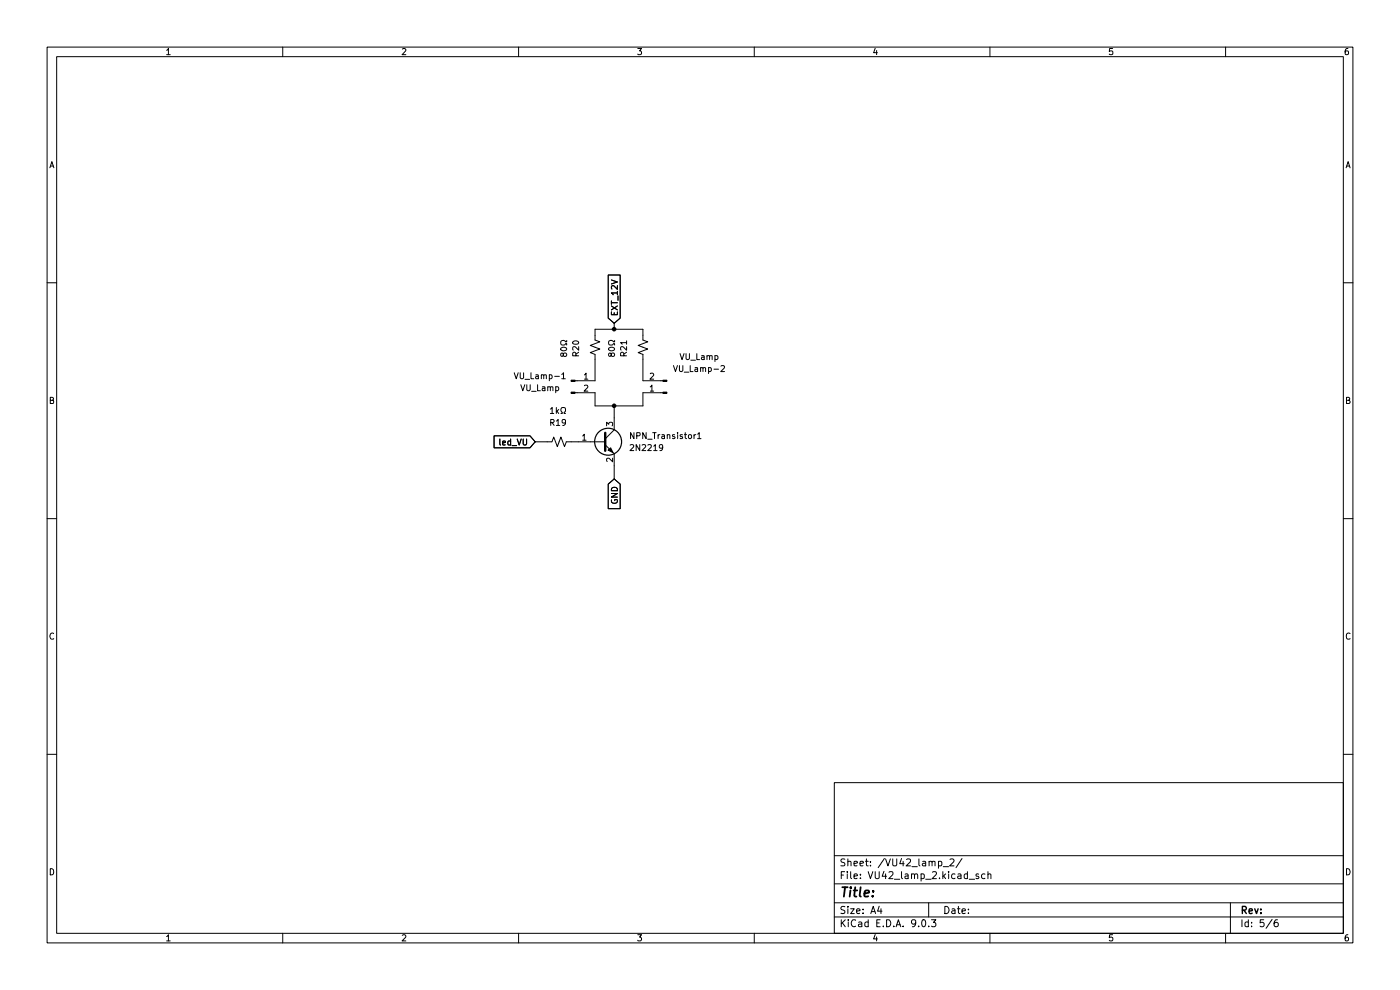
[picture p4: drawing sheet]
(kicad_sch
 (version 20250114)
 (generator "eeschema")
 (generator_version "9.0")
 (paper "A4")
 (lib_symbols
  (symbol "Connector:Conn_01x02_Pin"
   (pin_names
    (offset 1.016) (hide yes)) (exclude_from_sim no) (in_bom yes) (on_board yes)
   (property "Reference" "J" (at 0 2.54 0) (effects (font (size 1.27 1.27))))
   (property "Value" "Conn_01x02_Pin" (at 0 -5.08 0) (effects (font (size 1.27 1.27))))
   (property "Footprint" "" (at 0 0 0) (effects (font (size 1.27 1.27)) (hide yes)))
   (property "Datasheet" "~" (at 0 0 0) (effects (font (size 1.27 1.27)) (hide yes)))
   (property "Description" "Generic connector, single row, 01x02, script generated" (at 0 0 0) (effects (font (size 1.27 1.27)) (hide yes)))
   (property "ki_locked" "" (at 0 0 0) (effects (font (size 1.27 1.27))))
   (symbol "Conn_01x02_Pin_1_1"
    (rectangle (start 0.8636 0.127) (end 0 -0.127) (stroke (width 0.1524) (type default)) (fill (type outline)))
    (rectangle (start 0.8636 -2.413) (end 0 -2.667) (stroke (width 0.1524) (type default)) (fill (type outline)))
    (polyline (pts (xy 1.27 0) (xy 0.8636 0)) (stroke (width 0.1524) (type default)) (fill (type none)))
    (polyline (pts (xy 1.27 -2.54) (xy 0.8636 -2.54)) (stroke (width 0.1524) (type default)) (fill (type none)))
    (pin passive line (at 5.08 0 180) (length 3.81) (name "Pin_1" (effects (font (size 1.27 1.27)))) (number "1" (effects (font (size 1.27 1.27)))))
    (pin passive line (at 5.08 -2.54 180) (length 3.81) (name "Pin_2" (effects (font (size 1.27 1.27)))) (number "2" (effects (font (size 1.27 1.27))))))
   (embedded_fonts no))
  (symbol "Device:R_Small_US"
   (pin_numbers (hide yes))
   (pin_names
    (offset 0.254) (hide yes)) (exclude_from_sim no) (in_bom yes) (on_board yes)
   (property "Reference" "R" (at 0.762 0.508 0) (effects (font (size 1.27 1.27)) (justify left)))
   (property "Value" "R_Small_US" (at 0.762 -1.016 0) (effects (font (size 1.27 1.27)) (justify left)))
   (property "Footprint" "" (at 0 0 0) (effects (font (size 1.27 1.27)) (hide yes)))
   (property "Datasheet" "~" (at 0 0 0) (effects (font (size 1.27 1.27)) (hide yes)))
   (property "Description" "Resistor, small US symbol" (at 0 0 0) (effects (font (size 1.27 1.27)) (hide yes)))
   (symbol "R_Small_US_1_1"
    (polyline (pts (xy 0 1.524) (xy 1.016 1.143) (xy 0 0.762) (xy -1.016 0.381) (xy 0 0)) (stroke (width 0) (type default)) (fill (type none)))
    (polyline (pts (xy 0 0) (xy 1.016 -0.381) (xy 0 -0.762) (xy -1.016 -1.143) (xy 0 -1.524)) (stroke (width 0) (type default)) (fill (type none)))
    (pin passive line (at 0 2.54 270) (length 1.016) (name "~" (effects (font (size 1.27 1.27)))) (number "1" (effects (font (size 1.27 1.27)))))
    (pin passive line (at 0 -2.54 90) (length 1.016) (name "~" (effects (font (size 1.27 1.27)))) (number "2" (effects (font (size 1.27 1.27))))))
   (embedded_fonts no))
  (symbol "Transistor_BJT:2N2219"
   (pin_names
    (offset 0) (hide yes)) (exclude_from_sim no) (in_bom yes) (on_board yes)
   (property "Reference" "NPN_Transistor1" (at 5.588 1.2701 0) (effects (font (size 1.27 1.27)) (justify left)))
   (property "Value" "2N2219" (at 5.588 -1.2699 0) (effects (font (size 1.27 1.27)) (justify left)))
   (property "Footprint" "Package_TO_SOT_SMD:SOT-23" (at 5.08 -1.905 0) (effects (font (size 1.27 1.27)
    (italic yes)) (justify left) (hide yes)))
   (property "Datasheet" "http://www.onsemi.com/pub_link/Collateral/2N2219-D.PDF" (at 0 0 0) (effects (font (size 1.27 1.27)) (justify left) (hide yes)))
   (property "Description" "800mA Ic, 50V Vce, NPN Transistor, TO-39" (at 0 0 0) (effects (font (size 1.27 1.27)) (hide yes)))
   (property "LCSC Part Number" "C2150" (at 0 0 0) (effects (font (size 1.27 1.27)) (hide yes)))
   (symbol "2N2219_0_1"
    (polyline (pts (xy -2.54 0) (xy 0.635 0)) (stroke (width 0) (type default)) (fill (type none)))
    (polyline (pts (xy 0.635 1.905) (xy 0.635 -1.905)) (stroke (width 0.508) (type default)) (fill (type none)))
    (circle (center 1.27 0) (radius 2.8194) (stroke (width 0.254) (type default)) (fill (type none))))
   (symbol "2N2219_1_1"
    (polyline (pts (xy 0.635 0.635) (xy 2.54 2.54)) (stroke (width 0) (type default)) (fill (type none)))
    (polyline (pts (xy 0.635 -0.635) (xy 2.54 -2.54)) (stroke (width 0) (type default)) (fill (type none)))
    (polyline (pts (xy 1.27 -1.778) (xy 1.778 -1.27) (xy 2.286 -2.286) (xy 1.27 -1.778)) (stroke (width 0) (type default)) (fill (type outline)))
    (pin input line (at -5.08 0 0) (length 2.54) (name "B" (effects (font (size 1.27 1.27)))) (number "1" (effects (font (size 1.27 1.27)))))
    (pin passive line (at 2.54 5.08 270) (length 2.54) (name "C" (effects (font (size 1.27 1.27)))) (number "3" (effects (font (size 1.27 1.27)))))
    (pin passive line (at 2.54 -5.08 90) (length 2.54) (name "E" (effects (font (size 1.27 1.27)))) (number "2" (effects (font (size 1.27 1.27))))))
   (embedded_fonts no)))
 (junction
  (at 130.302 69.85)
  (diameter 0)
  (color 0 0 0 0))
 (junction
  (at 130.302 86.106)
  (diameter 0)
  (color 0 0 0 0))
 (wire
  (pts (xy 136.398 76.2) (xy 136.398 80.772))
  (stroke (width 0) (type default)))
 (wire
  (pts (xy 126.238 86.106) (xy 130.302 86.106))
  (stroke (width 0) (type default)))
 (wire
  (pts (xy 136.398 86.106) (xy 136.398 83.312))
  (stroke (width 0) (type default)))
 (wire
  (pts (xy 136.398 71.12) (xy 136.398 69.85))
  (stroke (width 0) (type default)))
 (wire
  (pts (xy 126.238 69.85) (xy 126.238 71.12))
  (stroke (width 0) (type default)))
 (wire
  (pts (xy 130.302 69.85) (xy 136.398 69.85))
  (stroke (width 0) (type default)))
 (wire
  (pts (xy 116.078 93.726) (xy 113.538 93.726))
  (stroke (width 0) (type default)))
 (wire
  (pts (xy 130.302 101.6) (xy 130.302 98.806))
  (stroke (width 0) (type default)))
 (wire
  (pts (xy 130.302 86.106) (xy 136.398 86.106))
  (stroke (width 0) (type default)))
 (wire
  (pts (xy 126.238 83.312) (xy 126.238 86.106))
  (stroke (width 0) (type default)))
 (wire
  (pts (xy 122.682 93.726) (xy 121.158 93.726))
  (stroke (width 0) (type default)))
 (wire
  (pts (xy 130.302 69.85) (xy 130.302 68.58))
  (stroke (width 0) (type default)))
 (wire
  (pts (xy 130.302 86.106) (xy 130.302 88.646))
  (stroke (width 0) (type default)))
 (wire
  (pts (xy 126.238 69.85) (xy 130.302 69.85))
  (stroke (width 0) (type default)))
 (wire
  (pts (xy 126.238 76.2) (xy 126.238 80.772))
  (stroke (width 0) (type default)))
 (global_label "led_VU"
  (shape input)
  (at 113.538 93.726 180)
  (fields_autoplaced yes)
  (effects (font (size 1.27 1.27)) (justify right))
  (property "Intersheetrefs" "${INTERSHEET_REFS}" (at 104.2633 93.726 0) (effects (font (size 1.27 1.27)) (justify right) (hide yes))))
 (global_label "GND"
  (shape input)
  (at 130.302 101.6 270)
  (fields_autoplaced yes)
  (effects (font (size 1.27 1.27)) (justify right))
  (property "Intersheetrefs" "${INTERSHEET_REFS}" (at 130.302 108.4557 90) (effects (font (size 1.27 1.27)) (justify right) (hide yes))))
 (global_label "EXT_12V"
  (shape input)
  (at 130.302 68.58 90)
  (fields_autoplaced yes)
  (effects (font (size 1.27 1.27)) (justify left))
  (property "Intersheetrefs" "${INTERSHEET_REFS}" (at 130.302 57.7935 90) (effects (font (size 1.27 1.27)) (justify left) (hide yes))))
 (symbol
  (lib_id "Device:R_Small_US")
  (at 136.398 73.66 0)
  (unit 1)
  (exclude_from_sim no)
  (in_bom yes)
  (on_board yes)
  (dnp no)
  (property "Reference" "R21" (at 132.334 73.914 90) (effects (font (size 1.27 1.27))))
  (property "Value" "80Ω" (at 129.794 73.914 90) (effects (font (size 1.27 1.27))))
  (property "Footprint" "Resistor_SMD:R_0402_1005Metric" (at 136.398 73.66 0) (effects (font (size 1.27 1.27)) (hide yes)))
  (property "Datasheet" "~" (at 136.398 73.66 0) (effects (font (size 1.27 1.27)) (hide yes)))
  (property "Description" "Resistor, small US symbol" (at 136.398 73.66 0) (effects (font (size 1.27 1.27)) (hide yes)))
  (property "LCSC Part Number" "C854436" (at 136.398 73.66 0) (effects (font (size 1.27 1.27)) (hide yes)))
  (property "Manufacturer_Part_Number" "RT0402FRE0780RL" (at 136.398 73.66 0) (effects (font (size 1.27 1.27)) (hide yes)))
  (pin "1")
  (pin "2"))
 (symbol
  (lib_id "Device:R_Small_US")
  (at 118.618 93.726 270)
  (unit 1)
  (exclude_from_sim no)
  (in_bom yes)
  (on_board yes)
  (dnp no)
  (property "Reference" "R19" (at 118.364 89.662 90) (effects (font (size 1.27 1.27))))
  (property "Value" "1kΩ" (at 118.364 87.122 90) (effects (font (size 1.27 1.27))))
  (property "Footprint" "Resistor_SMD:R_0402_1005Metric" (at 118.618 93.726 0) (effects (font (size 1.27 1.27)) (hide yes)))
  (property "Datasheet" "~" (at 118.618 93.726 0) (effects (font (size 1.27 1.27)) (hide yes)))
  (property "Description" "Resistor, small US symbol" (at 118.618 93.726 0) (effects (font (size 1.27 1.27)) (hide yes)))
  (property "LCSC Part Number" "C11702" (at 118.618 93.726 0) (effects (font (size 1.27 1.27)) (hide yes)))
  (property "Manufacturer_Part_Number" "0402WGF3300TCE" (at 118.618 93.726 0) (effects (font (size 1.27 1.27)) (hide yes)))
  (pin "1")
  (pin "2"))
 (symbol
  (lib_id "Device:R_Small_US")
  (at 126.238 73.66 0)
  (unit 1)
  (exclude_from_sim no)
  (in_bom yes)
  (on_board yes)
  (dnp no)
  (property "Reference" "R20" (at 122.174 73.914 90) (effects (font (size 1.27 1.27))))
  (property "Value" "80Ω" (at 119.634 73.914 90) (effects (font (size 1.27 1.27))))
  (property "Footprint" "Resistor_SMD:R_0402_1005Metric" (at 126.238 73.66 0) (effects (font (size 1.27 1.27)) (hide yes)))
  (property "Datasheet" "~" (at 126.238 73.66 0) (effects (font (size 1.27 1.27)) (hide yes)))
  (property "Description" "Resistor, small US symbol" (at 126.238 73.66 0) (effects (font (size 1.27 1.27)) (hide yes)))
  (property "LCSC Part Number" "C854436" (at 126.238 73.66 0) (effects (font (size 1.27 1.27)) (hide yes)))
  (property "Manufacturer_Part_Number" "RT0402FRE0780RL" (at 126.238 73.66 0) (effects (font (size 1.27 1.27)) (hide yes)))
  (pin "1")
  (pin "2"))
 (symbol
  (lib_id "Connector:Conn_01x02_Pin")
  (at 141.478 83.312 180)
  (unit 1)
  (exclude_from_sim no)
  (in_bom yes)
  (on_board yes)
  (dnp no)
  (property "Reference" "VU_Lamp-2" (at 148.336 78.232 0) (effects (font (size 1.27 1.27))))
  (property "Value" "VU_Lamp" (at 148.336 75.692 0) (effects (font (size 1.27 1.27))))
  (property "Footprint" "Connector_PinSocket_2.54mm:PinSocket_1x02_P2.54mm_Vertical" (at 141.478 83.312 0) (effects (font (size 1.27 1.27)) (hide yes)))
  (property "Datasheet" "~" (at 141.478 83.312 0) (effects (font (size 1.27 1.27)) (hide yes)))
  (property "Description" "Generic connector, single row, 01x02, script generated" (at 141.478 83.312 0) (effects (font (size 1.27 1.27)) (hide yes)))
  (pin "2")
  (pin "1"))
 (symbol
  (lib_id "Connector:Conn_01x02_Pin")
  (at 121.158 80.772 0)
  (unit 1)
  (exclude_from_sim no)
  (in_bom yes)
  (on_board yes)
  (dnp no)
  (property "Reference" "VU_Lamp-1" (at 114.554 79.756 0) (effects (font (size 1.27 1.27))))
  (property "Value" "VU_Lamp" (at 114.554 82.296 0) (effects (font (size 1.27 1.27))))
  (property "Footprint" "Connector_PinSocket_2.54mm:PinSocket_1x02_P2.54mm_Vertical" (at 121.158 80.772 0) (effects (font (size 1.27 1.27)) (hide yes)))
  (property "Datasheet" "~" (at 121.158 80.772 0) (effects (font (size 1.27 1.27)) (hide yes)))
  (property "Description" "Generic connector, single row, 01x02, script generated" (at 121.158 80.772 0) (effects (font (size 1.27 1.27)) (hide yes)))
  (pin "2")
  (pin "1"))
 (symbol
  (lib_id "Transistor_BJT:2N2219")
  (at 127.762 93.726 0)
  (unit 1)
  (exclude_from_sim no)
  (in_bom yes)
  (on_board yes)
  (dnp no)
  (fields_autoplaced yes)
  (property "Reference" "NPN_Transistor1" (at 133.35 92.4559 0) (effects (font (size 1.27 1.27)) (justify left)))
  (property "Value" "2N2219" (at 133.35 94.9959 0) (effects (font (size 1.27 1.27)) (justify left)))
  (property "Footprint" "Package_TO_SOT_SMD:SOT-23" (at 132.842 95.631 0) (effects (font (size 1.27 1.27)
    (italic yes)) (justify left) (hide yes)))
  (property "Datasheet" "http://www.onsemi.com/pub_link/Collateral/2N2219-D.PDF" (at 127.762 93.726 0) (effects (font (size 1.27 1.27)) (justify left) (hide yes)))
  (property "Description" "800mA Ic, 50V Vce, NPN Transistor, TO-39" (at 127.762 93.726 0) (effects (font (size 1.27 1.27)) (hide yes)))
  (property "LCSC Part Number" "C2150" (at 127.762 93.726 0) (effects (font (size 1.27 1.27)) (hide yes)))
  (pin "1")
  (pin "3")
  (pin "2")))
